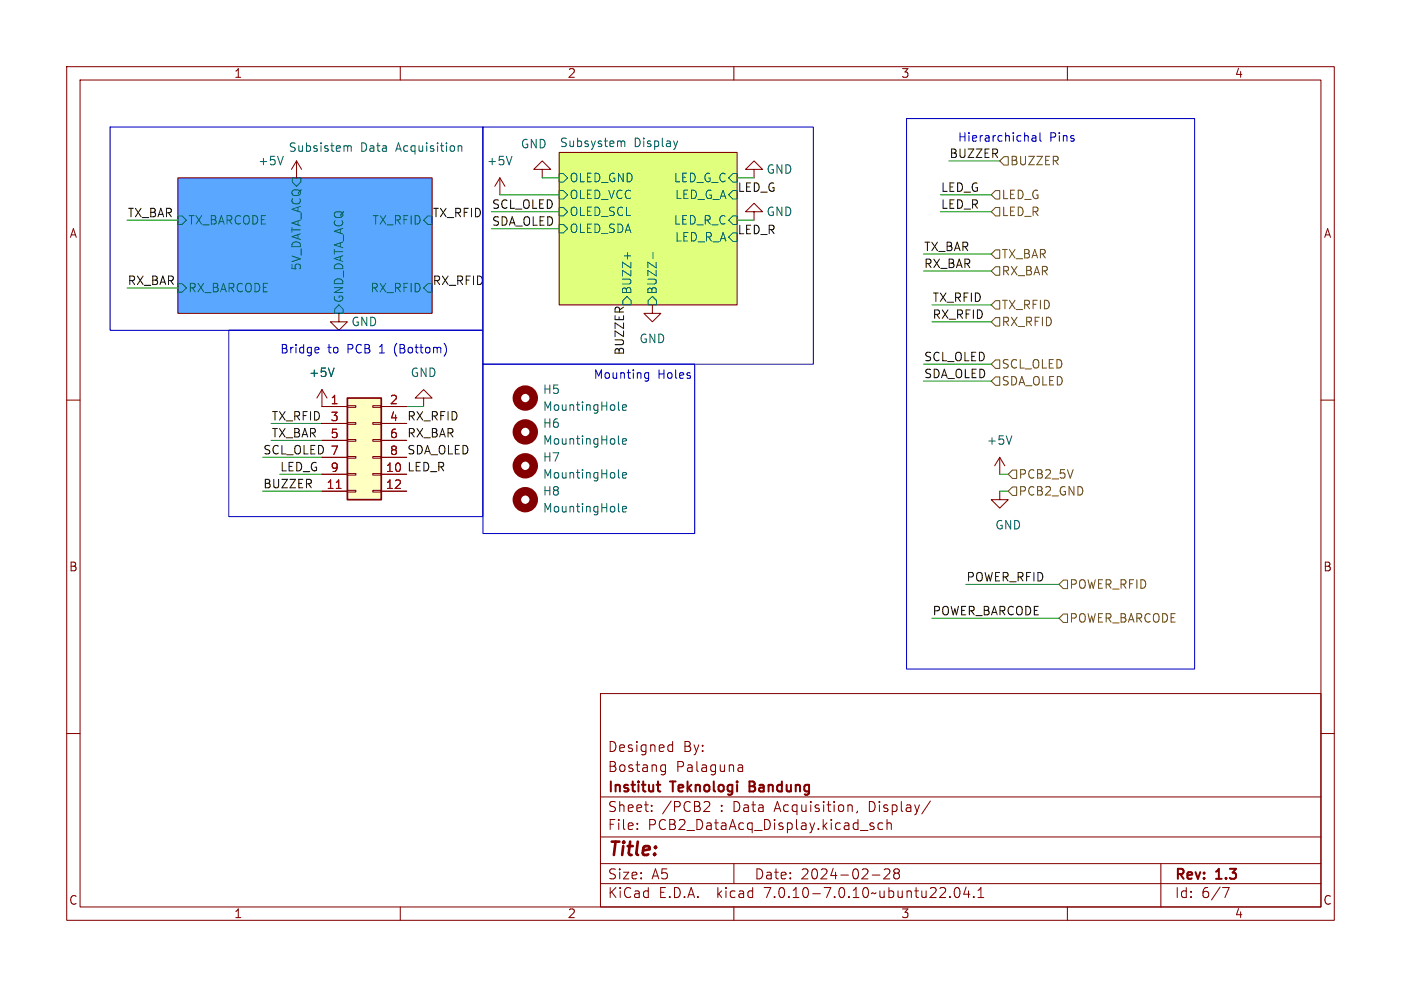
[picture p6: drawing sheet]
<svg xmlns="http://www.w3.org/2000/svg" width="210mm" height="148mm" viewBox="0 0 210 148" stroke-linecap="round" stroke-linejoin="round" font-family="sans-serif">
<g fill="none" stroke="#840000" stroke-width=".15">
<path d="M10 10h190v128h-190zM12 12h186v124h-186zM60 10v2M110 10v2M160 10v2M26.7 26.7h38.1v20.3h-38.1zM44.4 24.1l-.7 1.3M44.4 24.1v2.6M44.4 24.1l.8 1.3M74.9 26.7l-.7 1.2M74.9 26.7v2.5M74.9 26.7l.8 1.2"/>
<path d="M81.3 25.4h1.2l-1.2-1.3-1.3 1.3h1.3v1.3M83.8 22.9h26.7v22.8h-26.7zM113 25.4h1.3l-1.3-1.3-1.2 1.3h1.2v1.3M113 31.8h1.3l-1.3-1.3-1.2 1.3h1.2v1.2M10 60h2M48.3 58.4v2.6h3.8M48.3 58.4l-.8 1.3M48.3 58.4l.7 1.3M50.8 47v1.3h1.3l-1.3 1.2-1.3-1.2h1.3M63.5 59.7h1.3l-1.3-1.3-1.3 1.3h1.3v1.3M97.8 45.7v1.3h1.3l-1.3 1.3-1.3-1.3h1.3M198 60h2"/>
<path d="M48.3 71.1h3.8M48.3 73.7h3.8M48.3 63.5h3.8M48.3 66h3.8M48.3 68.6h3.8M52.1 73.5h1.2v.3h-1.2zM52.1 71h1.2v.2h-1.2zM52.1 68.5h1.2v.2h-1.2zM52.1 65.9h1.2v.3h-1.2zM52.1 63.4h1.2v.2h-1.2zM52.1 60.8h1.2v.3h-1.2zM55.9 73.5h1.2v.3h-1.2z"/>
<path d="M55.9 71h1.2v.2h-1.2zM55.9 68.5h1.2v.2h-1.2zM55.9 65.9h1.2v.3h-1.2zM55.9 63.4h1.2v.2h-1.2zM55.9 60.8h1.2v.3h-1.2zM57.1 61h3.9M57.1 71.1h3.9M57.1 73.7h3.9M57.1 63.5h3.9M57.1 66h3.9M57.1 68.6h3.9M149.9 73.7v1.2h1.2l-1.2 1.3-1.3-1.3h1.3"/>
<path d="M149.9 68.6l-.8 1.3M149.9 68.6v2.5M149.9 68.6l.7 1.3M10 110h2M90 104h108v32h-108zM90 119.5h108M99.2 115.6h.6M99.2 114.8h.6M99.8 114.7v1.2a.41 .41 0 0 1-.6 .3M100.4 111.7l.4 .1M100.8 111.2v1.5M100.8 112.6l-.4 .1"/>
<path d="M110.7 114.8h.5l.1 .9M110.7 115.6h.6M111.3 115l-.6 .2M198 110h2M60 136v2M90 132.5h108M90 129.5h108M90 125.5h108M95.5 124.2v.2M95.5 123.5v.1M97.7 121.5v.2M97.7 120.8v.1"/>
<path d="M106.3 120.3v.5l-.8 .9h.9M110 136v2M110 129.5v3M127.5 120.7l.3 .2v.8M128.5 121.6l-.1 .3M130.8 131.2h1.1M131 123.5l-.4-.1-.2 .2 .1 .2 .5 .2v.3h-.6M132.3 123.5l-.4-.1-.3 .3v.4l.2 .2h.5M132.5 130.4l.3-.1 .5 .1a.41 .41 0 0 1 0 .5l-.8 .9h.9M133 123.5a.37 .37 0 0 1 .6 .1v.8M133 122.9v1.5M134.3 130.9l-.3-.3v-.2l.3-.1 .4 .1 .1 .2v.2l-.3 .1"/>
<path d="M134.3 130.9l-.3 .3v.3l.3 .3 .4-.1 .1-.2v-.4l-.3-.2M134.3 130.9h.2M139.5 120.1l-1.3 1.9M142.4 134.4v.2M143.2 133.2l.3-.1a.94 .94 0 0 1 0 1.5h-.1a.91 .91 0 0 1-.2-1.4zM144.8 133l-.3 1.1h.9M145.2 133.6v1M146 134.4v.2M146.6 134.6h.9M146.6 133.5l.4-.4v1.5M160 136v2M174 129.5v6.5"/>
<path d="M183.3 133.1h1l-.7 1.5"/>
</g>
<path d="M98.4 117.7h.6M98.6 118.5l.1 .1 .3 .1M112.3 117.9h.5M112.8 117.2h-.5v1.5h.6" fill="none" stroke="#840000" stroke-width=".3"/>
<path d="M26.7 26.7h38.1v20.3h-38.1z" fill="#59a7ff" stroke="#59a7ff" stroke-width=".15"/>
<path d="M83.8 22.9h26.7v22.8h-26.7z" fill="#e0ff7c" stroke="#e0ff7c" stroke-width=".15"/>
<g fill="none" stroke="#006464" stroke-width=".15">
<path d="M26.7 32.4h.6l.6 .6-.6 .7h-.6zM42.5 23.4l-.5 1.3M43.8 26.7h1.3v.6l-.7 .6-.6-.6zM51.9 21.8l.2 .2M52.1 22v.7M52.1 22l.2-.2 .3 .1 .1 .8M64.1 32.4h.7v1.3h-.7l-.6-.7zM68.7 22l.2-.2 .3 .1v.8M68.7 21.8v.9M76.7 23.4l-.4 1.3M83.8 28.6h.7l.6 .6-.6 .6h-.7zM83.8 31.1h.7l.6 .7-.6 .6h-.7z"/>
<path d="M83.8 26h.7l.6 .7-.6 .6h-.7zM83.8 33.7h.7l.6 .6-.6 .6h-.7zM93.1 21.2v.1M93.1 21.3v.7M93.1 21.3l.2-.2 .3 .1 .1 .8M94.1 37.9v.9M97.9 37.9v.9M101.6 21.1l-.3 .9M109.9 26h.6v1.3h-.6l-.7-.6zM109.9 28.6h.6v1.2h-.6l-.7-.6zM109.9 32.4h.6v1.3h-.6l-.7-.7zM109.9 34.9h.6v1.3h-.6l-.7-.6z"/>
<path d="M26.7 42.5h.6l.6 .7-.6 .6h-.6zM50.1 55.2l-.4 1.3M50.2 46.4l.6-.7 .6 .7v.6h-1.2zM64.1 42.5h.7v1.3h-.7l-.6-.6zM93.3 45.1l.7-.6 .6 .6v.6h-1.3zM97.8 44.5l.6 .6v.6h-1.2v-.6zM92.7 76.6l.2 .2M92.7 66.4l.2 .2M92.7 61.4l.2 .1M92.7 71.5l.2 .2M93.3 76.4l.6-.2-.1-.2-.3-.1-.2 .2 .1 .6h.4M93.3 61.1l.6-.1-.1-.2-.3-.1-.2 .2 .1 .6h.4"/>
<path d="M93.3 66.2l.6-.1-.1-.3h-.3l-.2 .2 .1 .6h.4M93.3 71.3l.6-.1-.1-.3h-.3l-.2 .1 .1 .6h.4M151.7 65.3l-.4 1.3"/>
</g>
<g fill="none" stroke="#840000" stroke-width="1.3">
<circle cx="78.7" cy="59.7" r="1.27"/>
<circle cx="78.7" cy="64.8" r="1.27"/>
<circle cx="78.7" cy="74.9" r="1.27"/>
<circle cx="78.7" cy="69.8" r="1.27"/>
</g>
<path d="M52.1 59.7h5v15.2h-5z" fill="#ffffc2" stroke="#ffffc2" stroke-width=".15"/>
<path d="M52.1 59.7h5v15.2h-5z" fill="none" stroke="#840000" stroke-width=".25"/>
<path d="M50.4 73.2h.7" fill="none" stroke="#a90000" stroke-width=".15"/>
<g fill="none" stroke="#725600" stroke-width=".15">
<path d="M149.2 37.5h.7v1.2h-.7l-.6-.6zM149.2 31.1h.7v1.3h-.7l-.6-.6zM149.2 28.6h.7v1.2h-.7l-.6-.6zM150.5 23.5h.6v1.3h-.6l-.6-.7zM149.2 47.6h.7v1.3h-.7l-.6-.6zM149.2 56.5h.7v1.3h-.7l-.6-.6zM149.2 40h.7v1.3h-.7l-.6-.7zM149.2 54h.7v1.2h-.7l-.6-.6zM149.2 45.1h.7v1.3h-.7l-.6-.7zM151.8 70.5h.6v1.3h-.6l-.7-.7zM151.8 73h.6v1.3h-.6l-.7-.6zM159.4 87h.6v1.3h-.6l-.7-.7z"/>
<path d="M159.4 92.1h.6v1.2h-.6l-.7-.6z"/>
</g>
<g fill="none" stroke="#0000c2" stroke-width=".15">
<path d="M16.5 19.1h55.9v30.4h-55.9zM72.4 19.1h49.5v35.5h-49.5zM135.9 17.8h43.2v82.5h-43.2zM155.9 19.9v1.1l.2 .2M154.7 20.4h.5l.1 .8M155.3 20.6l-.4 .1a.25 .25 0 0 0-.2 .2 .25 .25 0 0 0 .2 .3l.4-.1M34.3 49.5h38.1v28h-38.1zM47.4 52.1h.4v.3l-.6 .1M47.8 52.9h-.4M66.8 51.8l.1 .5-.1 .7M72.4 54.6h31.7v25.4h-31.7zM96.7 56.6l.2 .1h.3"/>
<path d="M97.2 55.9v1l-.2 .3-.3-.1M97.2 56l-.3-.1-.2 .1"/>
</g>
<g fill="none" stroke="#009600" stroke-width=".15">
<path d="M19 33h7.7M73.7 34.3h10.1M73.7 31.8h10.1M74.9 29.2h8.9M81.3 26.7h2.5M110.5 26.7h2.5M110.5 33h2.5M138.4 38.1h10.2M141 29.2h7.6M141 31.8h7.6M142.2 24.1h7.7M19 43.2h7.7"/>
<path d="M138.4 54.6h10.2M138.4 40.6h10.2M138.4 57.2h10.2M139.7 48.3h8.9M139.7 45.7h8.9M39.4 73.7h8.9M39.4 68.6h8.9M40.6 66h7.7M40.6 63.5h7.7M41.9 71.1h6.4M61 61h2.5M149.9 71.1h1.2"/>
<path d="M149.9 73.7h1.2M139.7 92.7h19M144.8 87.6h13.9"/>
</g>
<text font-size="2.8" fill="#840000" x="91" y="128.9">Title:</text>
<g font-size="2.1" fill="#840000">
<text x="91" y="113">Designed</text>
<text x="102.4" y="113">By:</text>
<text x="91" y="119.2">Institut</text>
<text x="91" y="116">Bostang</text>
<text x="100.7" y="119.2">Teknologi</text>
<text x="101.3" y="116">Palaguna</text>
<text x="113" y="119.2">Bandung</text>
<text x="91" y="124.7">File:</text>
<text x="91" y="122">Sheet:</text>
<text x="97.1" y="124.7">PCB2_DataAcq_Display.kicad_sch</text>
<text x="99.2" y="122">/PCB2</text>
<text x="108" y="122">: Data</text>
<text x="116.4" y="122">Acquisition,</text>
<text x="130.7" y="122">Display/</text>
<text x="91" y="134.9">KiCad</text>
<text x="91" y="132.1">Size:</text>
<text x="97.7" y="132.1">A5</text>
<text x="98.7" y="134.9">E.D.A.</text>
<text x="107.6" y="134.9">kicad</text>
<text x="113" y="132.1">Date:</text>
<text x="114.9" y="134.9">7.0.10-7.0.10~ubuntu22.04.1</text>
<text x="120" y="132.1">2024-02-28</text>
<text x="176" y="132.3">Rev:</text>
<text x="176" y="134.9">Id:</text>
<text x="180.1" y="134.9">6/7</text>
<text x="182.4" y="132.3">1.3</text>
</g>
<g font-size="1.8" fill="#840000">
<text x="35" y="11.9">1</text>
<text x="85" y="11.9">2</text>
<text x="135" y="11.9">3</text>
<text x="185" y="11.9">4</text>
<text x="10.3" y="35.9">A</text>
<text x="198.4" y="35.9">A</text>
<text x="10.3" y="85.9">B</text>
<text x="198.3" y="85.9">B</text>
<text x="10.3" y="135.9">C</text>
<text x="35" y="137.9">1</text>
<text x="85" y="137.9">2</text>
<text x="135" y="137.9">3</text>
<text x="185" y="137.9">4</text>
<text x="198.3" y="135.9">C</text>
</g>
<g font-size="1.8" fill="#006464">
<text x="43.2" y="22.9">Subsistem</text>
<text x="54" y="22.9">Data</text>
<text x="59.5" y="22.9">Acquisition</text>
<text x="78" y="22.5">GND</text>
<text x="83.8" y="22.1">Subsystem</text>
<text x="95" y="22.1">Display</text>
<text x="38.6" y="25">+5V</text>
<text x="72.9" y="25">+5V</text>
<text x="85.3" y="27.5">OLED_GND</text>
<text x="100.9" y="27.5">LED_G_C</text>
<text x="114.8" y="26.3">GND</text>
<text x="28.1" y="33.9">TX_BARCODE</text>
<text x="55.7" y="33.9">TX_RFID</text>
<text x="85.3" y="30.1">OLED_VCC</text>
<text x="85.3" y="32.6">OLED_SCL</text>
<text x="85.3" y="35.2">OLED_SDA</text>
<text x="100.9" y="33.9">LED_R_C</text>
<text x="101.1" y="30.1">LED_G_A</text>
<text x="114.8" y="32.6">GND</text>
<text x="45.3" y="40.7" transform="rotate(-90 45.3 40.7)">5V_DATA_ACQ</text>
<text x="101.1" y="36.4">LED_R_A</text>
<text x="28.1" y="44">RX_BARCODE</text>
<text x="51.7" y="45.5" transform="rotate(-90 51.7 45.5)">GND_DATA_ACQ</text>
<text x="55.4" y="44">RX_RFID</text>
<text x="94.8" y="44.3" transform="rotate(-90 94.8 44.3)">BUZZ+</text>
<text x="98.7" y="44.3" transform="rotate(-90 98.7 44.3)">BUZZ-</text>
<text x="52.6" y="49.1">GND</text>
<text x="95.8" y="51.7">GND</text>
<text x="46.2" y="56.7">+5V</text>
<text x="61.5" y="56.7">GND</text>
<text x="81.3" y="59.3">H5</text>
<text x="81.3" y="64.4">H6</text>
<text x="81.3" y="61.8">MountingHole</text>
<text x="81.3" y="66.9">MountingHole</text>
<text x="81.3" y="69.4">H7</text>
<text x="81.3" y="72">MountingHole</text>
<text x="147.8" y="66.9">+5V</text>
<text x="81.3" y="74.5">H8</text>
<text x="81.3" y="77.1">MountingHole</text>
<text x="149.1" y="79.6">GND</text>
</g>
<g font-size="1.8" fill="#0f0f0f">
<text x="142.2" y="23.8">BUZZER</text>
<text x="110.5" y="28.9">LED_G</text>
<text x="141" y="28.9">LED_G</text>
<text x="19" y="32.7">TX_BAR</text>
<text x="64.8" y="32.7">TX_RFID</text>
<text x="73.7" y="33.9">SDA_OLED</text>
<text x="73.7" y="31.4">SCL_OLED</text>
<text x="110.5" y="35.2">LED_R</text>
<text x="141" y="31.4">LED_R</text>
<text x="138.4" y="40.3">RX_BAR</text>
<text x="138.4" y="37.8">TX_BAR</text>
<text x="19" y="42.8">RX_BAR</text>
<text x="64.8" y="42.8">RX_RFID</text>
<text x="139.7" y="47.9">RX_RFID</text>
<text x="139.7" y="45.4">TX_RFID</text>
<text x="93.6" y="53.4" transform="rotate(-90 93.6 53.4)">BUZZER</text>
<text x="138.4" y="56.8">SDA_OLED</text>
<text x="138.4" y="54.3">SCL_OLED</text>
<text x="40.6" y="65.7">TX_BAR</text>
<text x="40.6" y="63.2">TX_RFID</text>
<text x="61" y="63.2">RX_RFID</text>
<text x="61" y="65.7">RX_BAR</text>
<text x="39.4" y="68.2">SCL_OLED 7</text>
<text x="41.9" y="70.8">LED_G</text>
<text x="61" y="68.2">SDA_OLED</text>
<text x="61" y="70.8">LED_R</text>
<text x="39.4" y="73.3">BUZZER</text>
<text x="144.8" y="87.3">POWER_RFID</text>
<text x="139.7" y="92.4">POWER_BARCODE</text>
</g>
<g font-size="1.8" fill="#0000c2">
<text x="143.5" y="21.3">Hierarchichal</text>
<text x="157.3" y="21.3">Pins</text>
<text x="41.9" y="53.1">Bridge</text>
<text x="49.1" y="53.1">to</text>
<text x="52.2" y="53.1">PCB</text>
<text x="57.2" y="53.1">1</text>
<text x="59.5" y="53.1">(Bottom)</text>
<text x="88.9" y="56.9">Mounting</text>
<text x="98.6" y="56.9">Holes</text>
</g>
<g font-size="1.8" fill="#725600">
<text x="151.3" y="25">BUZZER</text>
<text x="150.1" y="32.6">LED_R</text>
<text x="150.1" y="30.1">LED_G</text>
<text x="150.1" y="39">TX_BAR</text>
<text x="150.1" y="41.5">RX_BAR</text>
<text x="150.1" y="46.6">TX_RFID</text>
<text x="150.1" y="49.1">RX_RFID</text>
<text x="150.1" y="58">SDA_OLED</text>
<text x="150.1" y="55.5">SCL_OLED</text>
<text x="152.6" y="72">PCB2_5V</text>
<text x="152.6" y="74.5">PCB2_GND</text>
<text x="160.2" y="88.5">POWER_RFID</text>
<text x="160.2" y="93.6">POWER_BARCODE</text>
</g>
<g font-size="1.8" fill="#a90000">
<text x="49.5" y="60.7">1</text>
<text x="49.5" y="63.2">3</text>
<text x="49.5" y="65.8">5</text>
<text x="58.3" y="60.7">2</text>
<text x="58.3" y="63.2">4</text>
<text x="58.3" y="65.8">6</text>
<text x="49.5" y="70.9">9</text>
<text x="49.5" y="68.3">7</text>
<text x="57.7" y="70.9">10</text>
<text x="58.3" y="68.3">8</text>
<text x="48.9" y="73.4">11</text>
<text x="57.7" y="73.4">12</text>
</g>
</svg>
